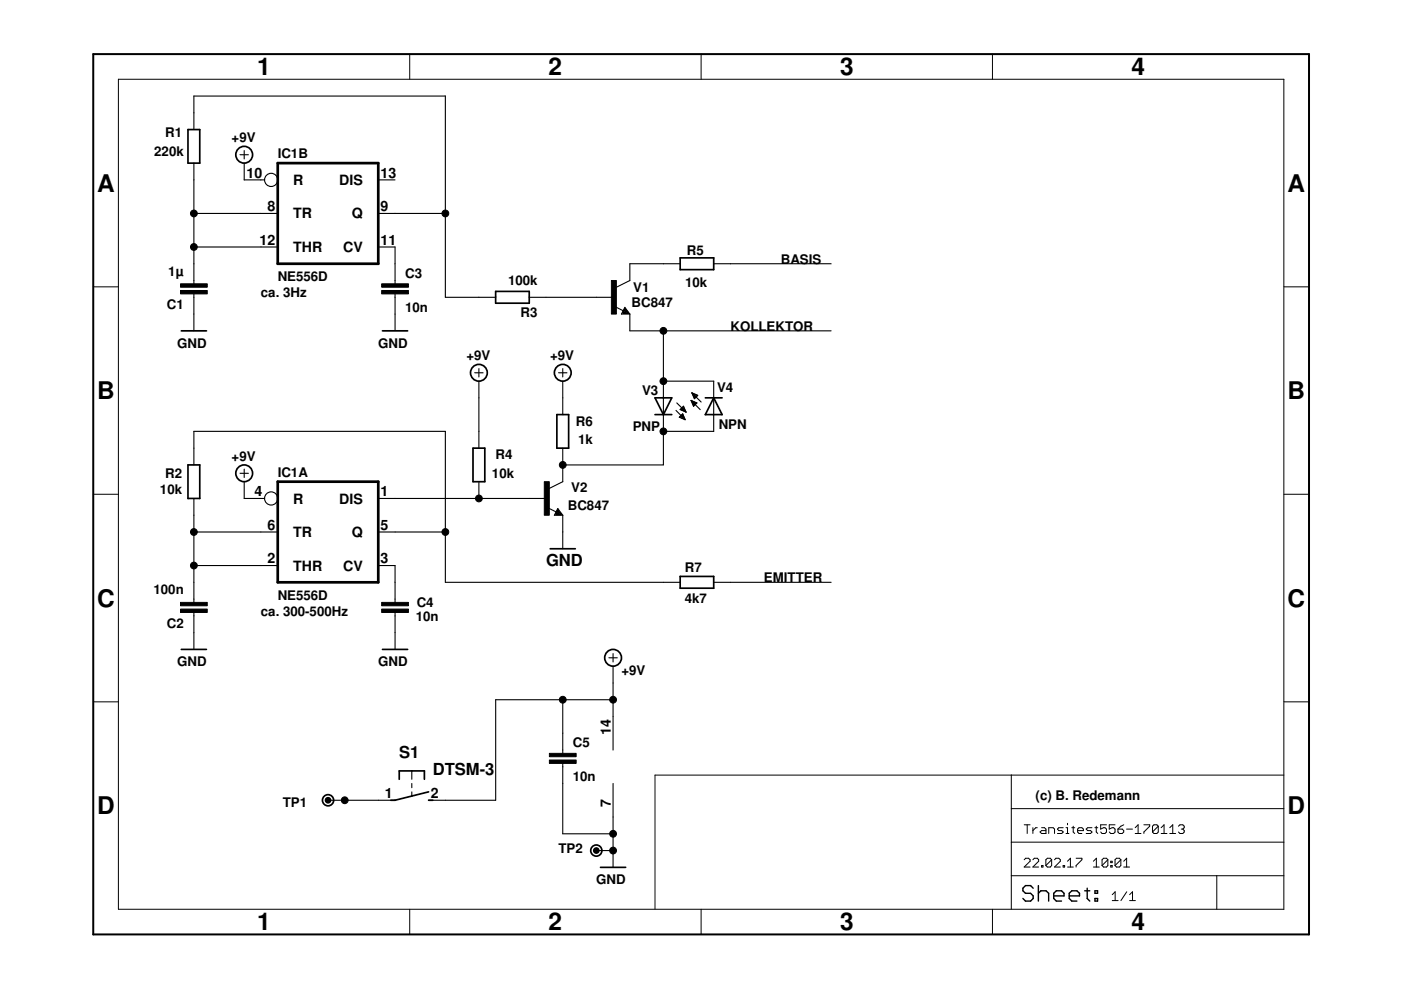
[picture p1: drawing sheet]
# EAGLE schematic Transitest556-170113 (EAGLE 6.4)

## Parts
C1  1µ  C-EUC0805  [C0805]
C2  100n  C-EUC0805  [C0805]
C3  10n  C-EUC0805  [C0805]
C4  10n  C-EUC0805  [C0805]
C5  10n  C-EUC0805  [C0805]
IC1  NE556D  [SO14]
R1  220k  R-EU_R0805  [R0805]
R2  10k  R-EU_R0805  [R0805]
R3  100k  R-EU_R0805  [R0805]
R4  10k  R-EU_R0805  [R0805]
R5  10k  R-EU_R0805  [R0805]
R6  1k  R-EU_R0805  [R0805]
R7  4k7  R-EU_R0805  [R0805]
S1  DTSM-3  [DTSM-3]
TP1  TPPAD1-13  [P1-13]
TP2  TPPAD1-13  [P1-13]
V1  BC847  [SOT23]
V2  BC847  [SOT23]
V3  PNP  LEDCHIP-LED0805  [CHIP-LED0805]
V4  NPN  LEDCHIP-LED0805  [CHIP-LED0805]

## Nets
+9V: C5.1 IC1.4(A:R) IC1.10(B:R) IC1.14(P:V+) R4.2 R6.2 S1.2
BASIS: R5.2
EMITTER: R7.2
GND: C1.1 C2.1 C3.2 C4.1 C5.2 IC1.7(P:GND) TP2.TP V2.2(E)
KOLLEKTOR: V1.2(E) V3.A V4.C
N$1: IC1.1(A:DIS) R4.1 V2.1(B)
N$2: C4.2 IC1.3(A:CV)
N$3: R5.1 V1.3(C)
N$4: R6.1 V2.3(C) V3.C V4.A
N$5: IC1.5(A:Q) R2.2 R7.1
N$7: IC1.9(B:Q) R1.2 R3.2
N$8: C3.1 IC1.11(B:CV)
N$13: S1.1 TP1.TP
N$16: C2.2 IC1.2(A:THR) IC1.6(A:TR) R2.1
N$17: R3.1 V1.1(B)
N$18: C1.2 IC1.8(B:TR) IC1.12(B:THR) R1.1
Unconnected: IC1.13(B:DIS)

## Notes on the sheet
- ca. 3Hz
- ca. 300-500Hz
- (c) B. Redemann
